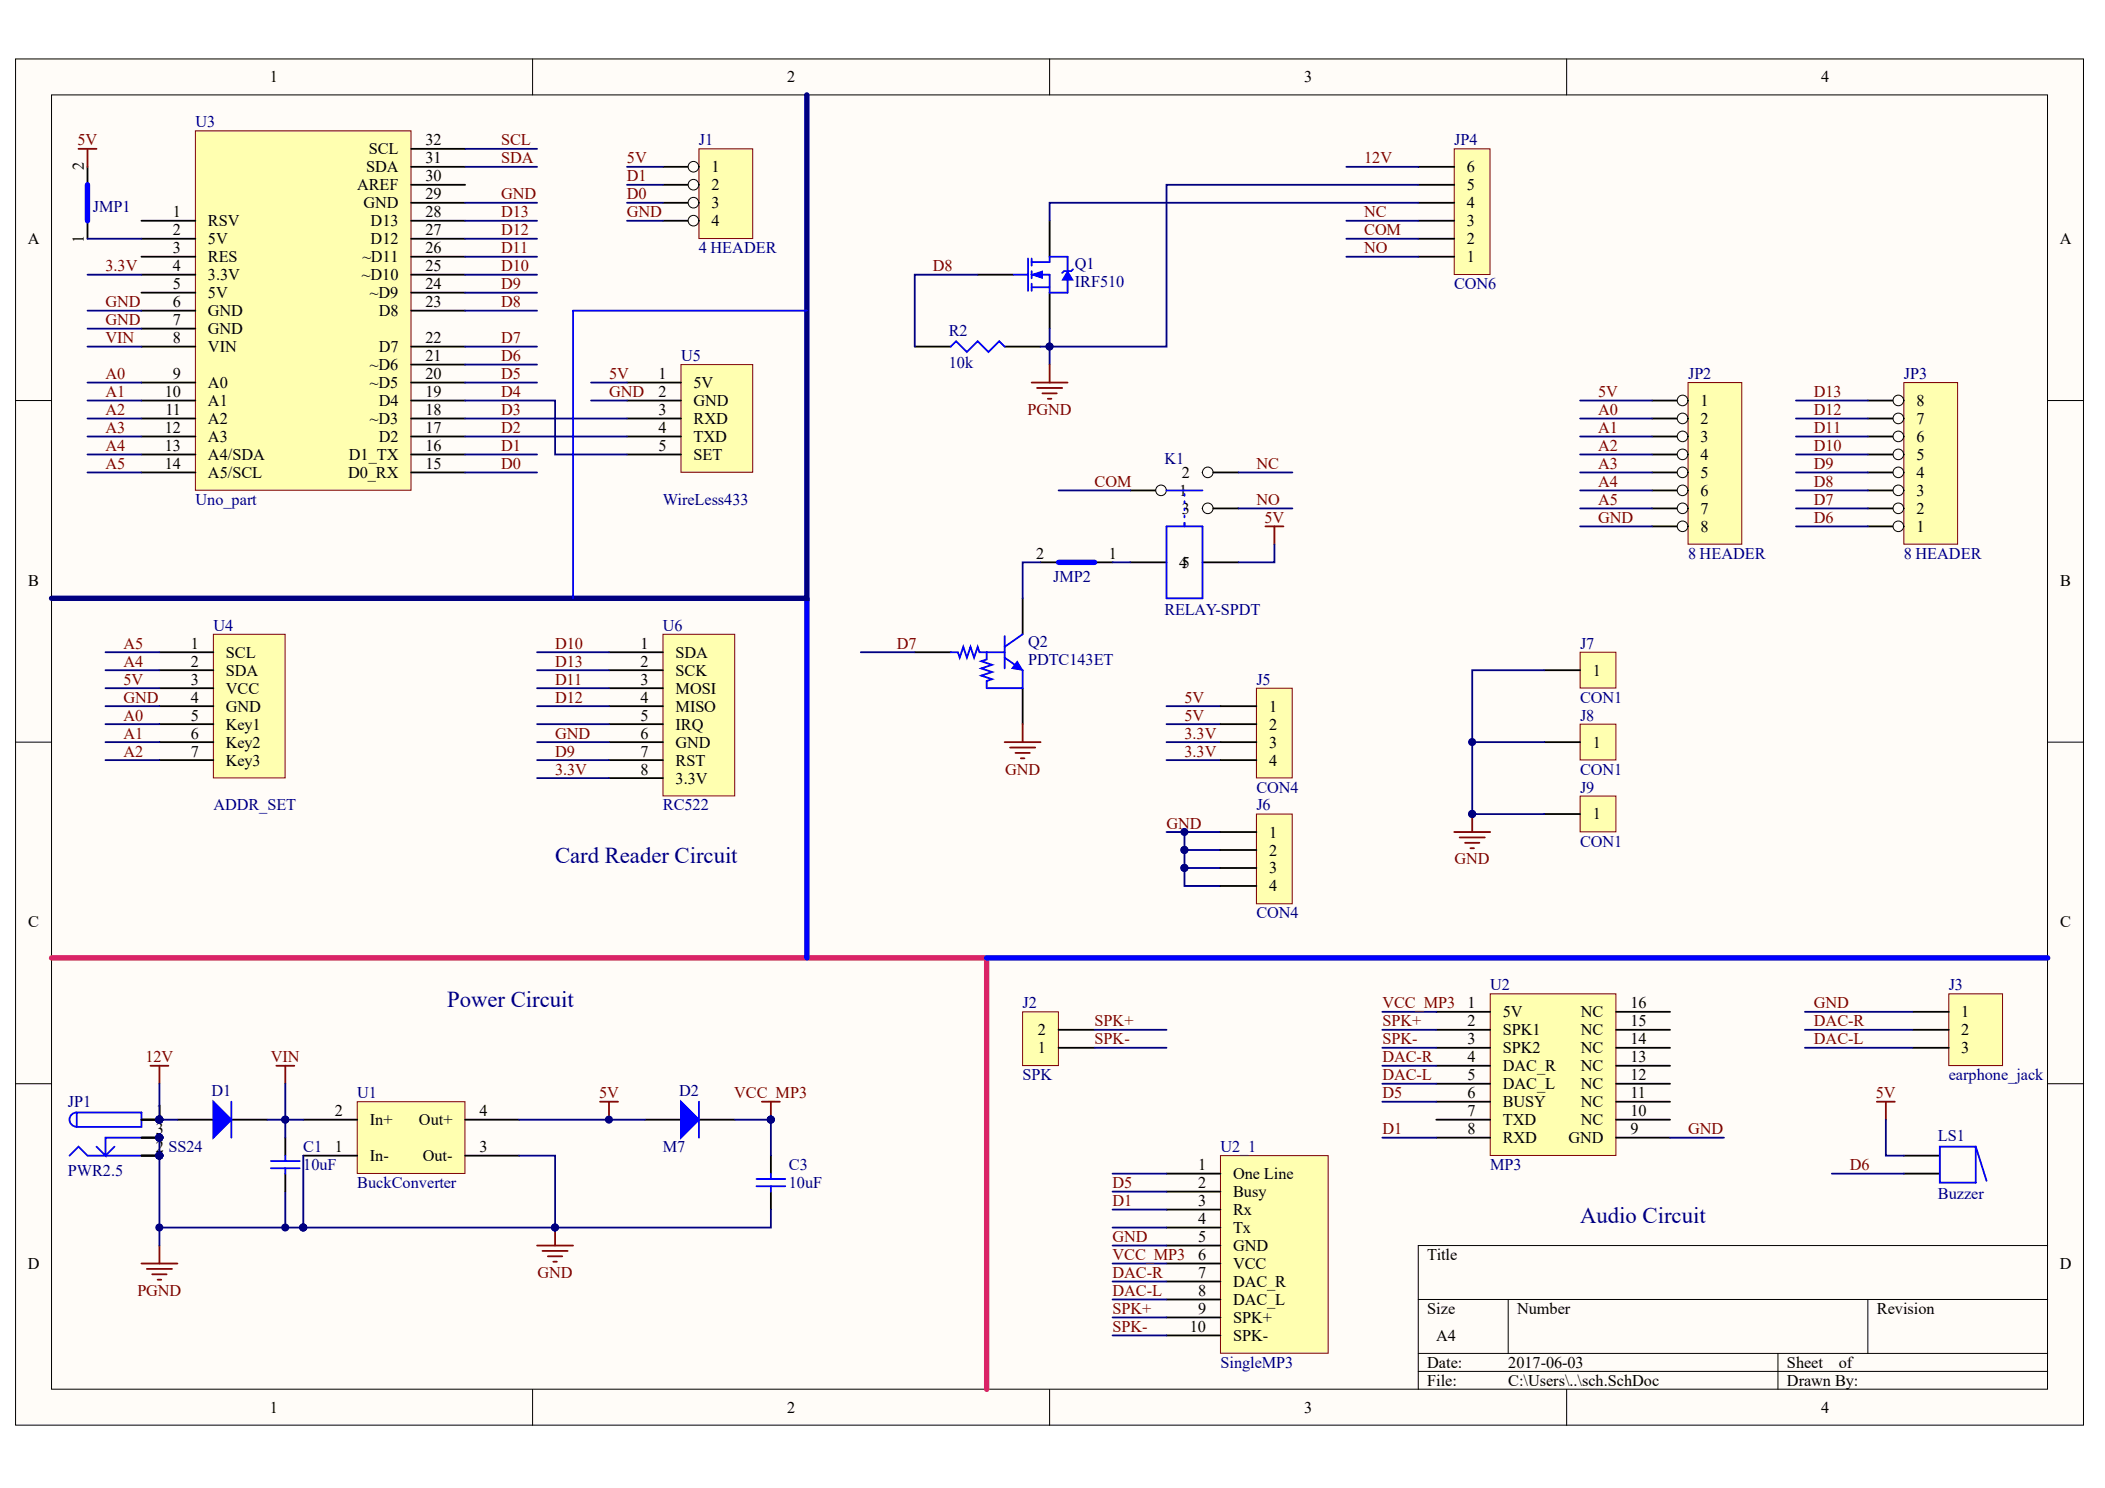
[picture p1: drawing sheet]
# Altium project ControlBoardwUno_V02.PrjPCB
1 sheet, 30 parts. Net scope: global (net labels, ports and power ports of the same name join across sheets).
Board file: pcb.PcbDoc

## Sheet sch.SchDoc
size A4

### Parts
C1  value 10uF  [1206]  (hidden comment: Cap Semi)
C3  value 10uF  [1206]  (hidden comment: Cap Semi)
D1  SS24  [SMB]
D2  M7  [SMA]
J1  4 HEADER  [HDR1X4]
J2  SPK  [DG1282]
J3  earphone_jack  [Phone-Jack]
J5  CON4  [SIP4]
J6  CON4  [SIP4]
J7  CON1  [One Pin]
J8  CON1  [One Pin]
J9  CON1  [One Pin]
JMP1  JUMPER  [HDR1X2]  (value not drawn)
JMP2  JUMPER  [HDR1X2]  (value not drawn)
JP1  PWR2.5  [KLD-0202_new]
JP2  8 HEADER  [POWER CONN8]
JP3  8 HEADER  [POWER CONN8]
JP4  CON6  [POWER CONN6]
K1  RELAY-SPDT  [RELAY_SPDT]
LS1  Buzzer  [BUZZ]
Q1  IRF510  [TO-220]
Q2  PDTC143ET  [SOT23]
R2  10k  [1206]
U1  BuckConverter  [BuckConverter]
U2  MP3  [MP3]
U2_1  SingleMP3  [HDR1X10]
U3  Uno_part  [UNO]
U4  ADDR_SET  [HDR1X7]
U5  WireLess433  [HDR1X5]
U6  RC522  [HDR1X8]

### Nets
5V: D2.A J1.1 J5.1 J5.2 JMP1.2(O) JP2.1 K1.5 LS1.1 U1.4(Out+) U4.3(VCC) U5.1(5V)
12V: D1.A JP1.1 JP1.1A JP1.1B JP4.6
GND: C1.1 C3.1 J1.4 J3.1 J6.1 J6.2 J6.3 J6.4 J7.1 J8.1 J9.1 JP1.2 JP1.2A JP1.2B JP1.3 JP1.3A JP1.3B JP2.8 JP4.5 Q1.3(S) Q2.2(E) R2.2 U1.1(In-) U1.3(Out-) U2.9(GND) U2_1.5(GND) U3.6(GND) U3.7(GND) U3.29(GND) U4.4(GND) U5.2(GND) U6.6(GND)  [also labelled PGND]
VCC_MP3: C3.2 D2.K U2.1(5V) U2_1.6(VCC)
VIN: C1.2 D1.K U1.2(In+) U3.8(VIN)
3.3V: J5.3 J5.4 U3.4(3.3V) U6.8(3.3V)
A0: JP2.2 U3.9(A0) U4.5(Key1)
A1: JP2.3 U3.10(A1) U4.6(Key2)
A2: JP2.4 U3.11(A2) U4.7(Key3)
A3: JP2.5 U3.12(A3)
A4: JP2.6 U3.13(A4/SDA) U4.2(SDA)
A5: JP2.7 U3.14(A5/SCL) U4.1(SCL)
COM: JP4.2 K1.1
D0: J1.3 U3.15(D0_RX)
D1: J1.2 U2.8(RXD) U2_1.3(Rx) U3.16(D1_TX)
D2: U3.17(D2) U5.4(TXD)
D3: U3.18(~D3) U5.3(RXD)
D4: U3.19(D4) U5.5(SET)
D5: U2.6(BUSY) U2_1.2(Busy) U3.20(~D5)
D6: JP3.1 LS1.2 U3.21(~D6)
D7: JP3.2 Q2.1(B) U3.22(D7)
D8: JP3.3 Q1.1(G) R2.1 U3.23(D8)
D9: JP3.4 U3.24(~D9) U6.7(RST)
D10: JP3.5 U3.25(~D10) U6.1(SDA)
D11: JP3.6 U3.26(~D11) U6.3(MOSI)
D12: JP3.7 U3.27(D12) U6.4(MISO)
D13: JP3.8 U3.28(D13) U6.2(SCK)
DAC-L: J3.3 U2.5(DAC_L) U2_1.8(DAC_L)
DAC-R: J3.2 U2.4(DAC_R) U2_1.7(DAC_R)
NC: JP4.3 K1.2
NO: JP4.1 K1.3
SCL: U3.32(SCL)
SDA: U3.31(SDA)
SPK+: J2.2 U2.2(SPK1) U2_1.9(SPK+)
SPK-: J2.1 U2.3(SPK2) U2_1.10(SPK-)
NetJMP1_1: JMP1.1(I) U3.2(5V)
NetJMP2_1: JMP2.1(I) K1.4
NetJMP2_2: JMP2.2(O) Q2.3(C)
NetJP4_4: JP4.4 Q1.2(D)

Not connected (* = marked no-connect by the designer): U2 7(TXD) 10(NC) 11(NC) 12(NC) 13(NC) 14(NC) 15(NC) 16(NC); U2_1 1(One_Line) 4(Tx); U3 1(RSV) 3(RES) 5(5V) 30(AREF); U6 5(IRQ)

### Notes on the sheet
- (near U6) Card Reader Circuit
- Power Circuit
- (near U2) Audio Circuit
